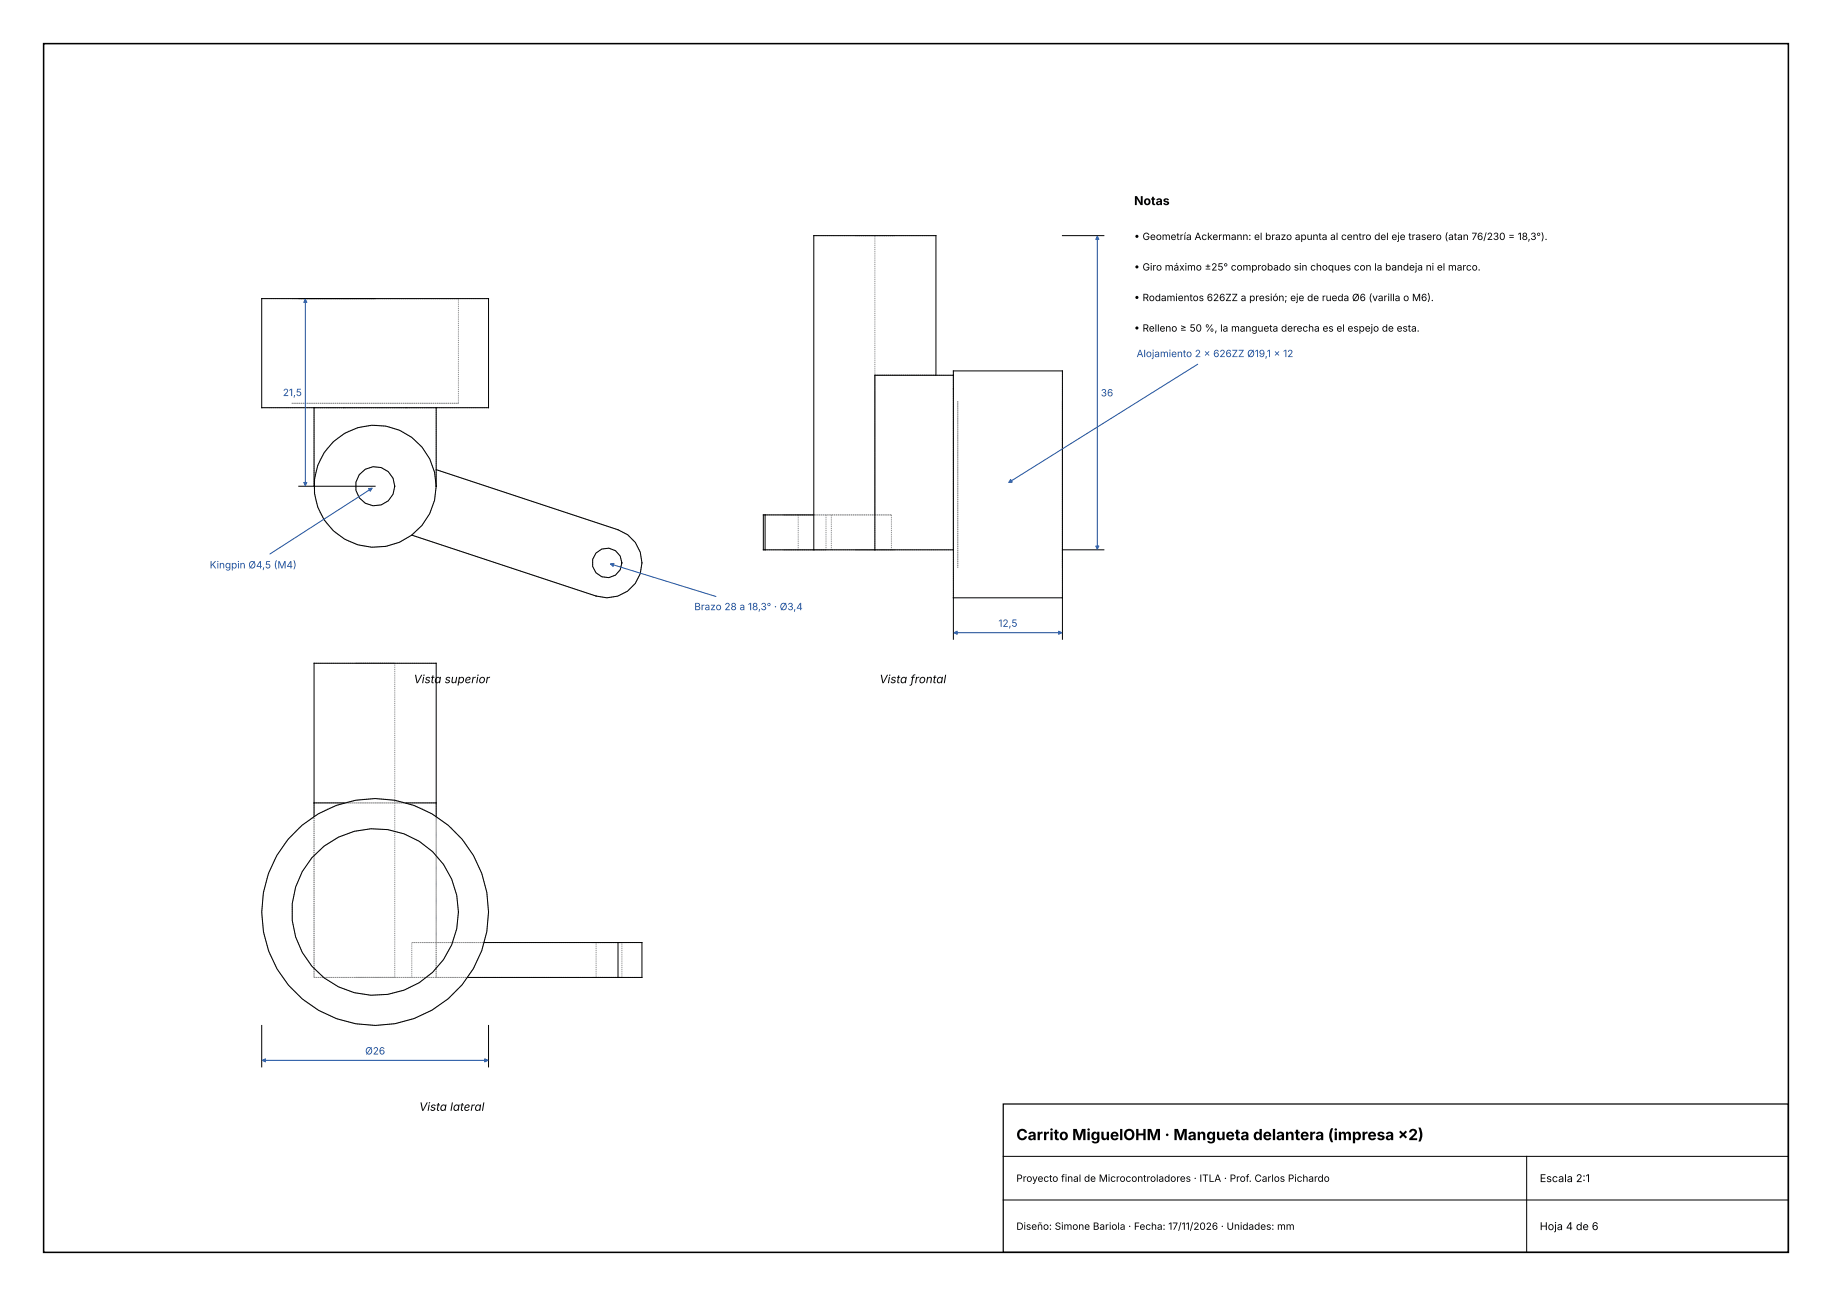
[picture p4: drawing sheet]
<svg xmlns="http://www.w3.org/2000/svg" width="420mm" height="297mm" viewBox="0 0 420 297" stroke-linecap="round" stroke-linejoin="round" font-family="sans-serif">
<path d="M10 10h400v277h-400z" fill="none" stroke="#000" stroke-width=".35"/>
<path d="M230 253h180v34h-180z" fill="none" stroke="#000" stroke-width=".28"/>
<g fill="none" stroke="#000" stroke-width=".23">
<path d="M243.6 54h9.5M68.5 68.4h17.5M72 93.4h28M72 93.4h-12v-25h52v25h-12M72 93.4v18M100 93.4v18M214.6 86v-32h-28v72M218.6 86v-1h25v52M218.6 86v51M218.6 86h-18v40M68.5 111.4h17.5M100 107.6l41.7 13.8a8 8 0 0 1 5.1 10.1 8 8 0 0 1-10.1 5.1l-42.3-14"/>
<path d="M175.4 118v8M186.6 118h-11.6v8h11.6M186.6 126h14M200.6 126h18M218.6 137v9.5M218.6 137h25M243.6 126h9.5M243.6 137v9.5M72 187.1v-35.1h28v35.1M72 184h6.9M93.1 184h6.9M111 216h30.7"/>
<path d="M141.7 216h5.5v8h-5.5M141.7 216v8M60 235v9.5M107.2 224h34.5M112 235v9.5M230 275h180M230 265h180M350 265v22"/>
<circle cx="86" cy="111.4" r="4.5"/>
<circle cx="86" cy="111.4" r="14"/>
<circle cx="139.2" cy="129" r="3.4"/>
<circle cx="86" cy="209" r="19.1"/>
<circle cx="86" cy="209" r="26"/>
</g>
<g fill="none" stroke="#8c8c8c" stroke-width=".23" stroke-dasharray=".2 .2" stroke-linecap="butt">
<path d="M186.6 54h14M196.1 54h4.5M200.6 54h14M200.6 54h4.5M205.1 54h-9M60 68.4h52M66.9 68.4h38.2M105.1 68.4h-38.2M60 93.4h52M66.9 92.4h38.2M72 93.4v18M78.9 93.4h-6.9"/>
<path d="M93.1 93.4h-14.2M100 93.4h-28M100 93.4h-6.9M105.1 92.4h-38.2M105.1 92.4v-24M200.6 86h14M200.6 86h18M214.6 86h-14M218.6 89.1v-3.1M218.6 86v-1M218.6 86v3.1M219.6 91.9v38.2"/>
<path d="M243.6 91.9v38.2M72 111.4a14 14 0 0 1 14-14 14 14 0 0 1 14 14M72 111.4a14 14 0 0 0 7.7 12.6 14 14 0 0 0 14.7-1.4M90.5 111.4a4.5 4.5 0 0 0-6.2-4.1 4.5 4.5 0 0 0-1.5 7.3 4.5 4.5 0 0 0 7.3-1.3l.4-1.9M100 111.4a14 14 0 0 1-5.6 11.2M100 107.6v-14.2M100 107.6l41.7 13.8M100 111.4v-3.8M175 118h8M179.6 118h3.4M183 118h7.6M183 118h3.4"/>
<path d="M186.4 118h-6.8M186.6 118h2.8M189.4 118v8M200.6 118h-11.2M200.6 118v-32M200.6 118h3.8M204.4 118h-13.8M204.4 118v8M218.6 111v-21.9M219.6 111v-19.1M243.6 111v-26M243.6 111v-19.1"/>
<path d="M136.7 136.6l-42.3-14M136.7 136.6a8 8 0 0 0 10.5-7.6M142.6 129a3.4 3.4 0 0 0-4.6-3.2 3.4 3.4 0 0 0-1.4 5.5 3.4 3.4 0 0 0 5.6-.7l.4-1.6M147.2 129a8 8 0 0 0-5.5-7.6M175 126h8M179.6 126h3.4M183 126h7.6M183 126h3.4M183 126v-8M186.4 126h-6.8M186.6 126h2.8M190.6 126v-8"/>
<path d="M196.1 126h4.5M200.6 126h4.5M200.6 126v-72M204.4 126h14.2M204.4 126h-13.8M205.1 126h-9M218.6 126v-36.9M218.6 137v-26M219.6 130.1v-19.1M243.6 137v-26M243.6 130.1v-19.1M72 152h28"/>
<path d="M81.5 152h9M90.5 152h-9M72 184h28M72 187.1a26 26 0 0 0 1.5 44.7 26 26 0 0 0 38.5-22.8M78.9 184l-3.6 1.3-3.3 1.8M93.1 184h-14.2M93.1 184a26 26 0 0 0-14.2 0M100 187.1l-3.3-1.8-3.6-1.3M94.4 216v8M100 216h-5.6M100 216v-32M100 216h11"/>
<path d="M100 216v8M105.1 209a19.1 19.1 0 0 0-27.5-17.1 19.1 19.1 0 0 0-3.3 32.2 19.1 19.1 0 0 0 30.4-11.3l.4-3.8M112 209a26 26 0 0 0-12-21.9M135.8 216h6.8M136.7 216h-42.3M136.7 216h10.5M142.6 216h-6.8M72 224v-40M72 224h22.4M72 224v-36.9M81.5 224h9M90.5 224h-9"/>
<path d="M90.5 224v-72M100 224h-28M100 224h7.2M100 224v-36.9M135.8 224h6.8M136.7 224h-42.3M136.7 224h10.5M136.7 224v-8M142.6 224h-6.8M142.6 224v-8"/>
</g>
<path d="M251.6 54.2v71.6M70 68.6v42.7M274.6 83.5l-43.3 27.1M85.3 111.9l-23.4 15.1M140 129.2l24.1 7.5M218.7 145h24.7M60.2 243h51.6" fill="none" stroke="#1a4fa0" stroke-width=".23"/>
<g fill="#1a4fa0" stroke="#1a4fa0" stroke-width=".23">
<path d="M70 68.6l.4 .7h-.8z"/>
<path d="M69.6 110.6h.8l-.4 .7z"/>
<path d="M84.5 112l.8-.1-.4 .7z"/>
<path d="M140 129.2l.8-.1-.3 .7z"/>
<path d="M251.6 54.2l.3 .7h-.7z"/>
<path d="M251.2 125.1h.7l-.3 .7z"/>
<path d="M242.7 144.6l.7 .4-.7 .4z"/>
<path d="M218.7 145l.7-.4v.8z"/>
<path d="M231.7 109.9l.4 .6-.8 .1z"/>
<path d="M111.1 242.6l.7 .4-.7 .4z"/>
<path d="M60.2 243l.7-.4v.8z"/>
</g>
<text font-size="3.5" x="233" y="261.3">Carrito MiguelOHM · Mangueta delantera (impresa ×2)</text>
<text font-size="2.8" x="260" y="47">Notas</text>
<g font-size="2.6">
<text x="94.9" y="156.6">Vista superior</text>
<text x="201.6" y="156.6">Vista frontal</text>
<text x="96.1" y="254.6">Vista lateral</text>
</g>
<g font-size="2.5">
<text x="353" y="270.9">Escala 2:1</text>
<text x="353" y="281.9">Hoja 4 de 6</text>
</g>
<g font-size="2.3">
<text x="260" y="55">• Geometría Ackermann: el brazo apunta al centro del eje trasero (atan 76/230 = 18,3°).</text>
<text x="260" y="62">• Giro máximo ±25° comprobado sin choques con la bandeja ni el marco.</text>
<text x="260" y="69">• Rodamientos 626ZZ a presión; eje de rueda Ø6 (varilla o M6).</text>
<text x="260" y="76">• Relleno ≥ 50 %, la mangueta derecha es el espejo de esta.</text>
<text x="233" y="270.8">Proyecto final de Microcontroladores · ITLA · Prof. Carlos Pichardo</text>
<text x="233" y="281.8">Diseño: Simone Bariola · Fecha: 17/11/2026 · Unidades: mm</text>
</g>
<g font-size="2.3" fill="#1a4fa0">
<text x="260.6" y="81.8">Alojamiento 2 × 626ZZ Ø19,1 × 12</text>
<text x="64.8" y="90.8">21,5</text>
<text x="252.4" y="90.8">36</text>
<text x="48.1" y="130.3">Kingpin Ø4,5 (M4)</text>
<text x="159.2" y="139.8">Brazo 28 a 18,3° · Ø3,4</text>
<text x="228.9" y="143.6">12,5</text>
<text x="83.7" y="241.6">Ø26</text>
</g>
</svg>
